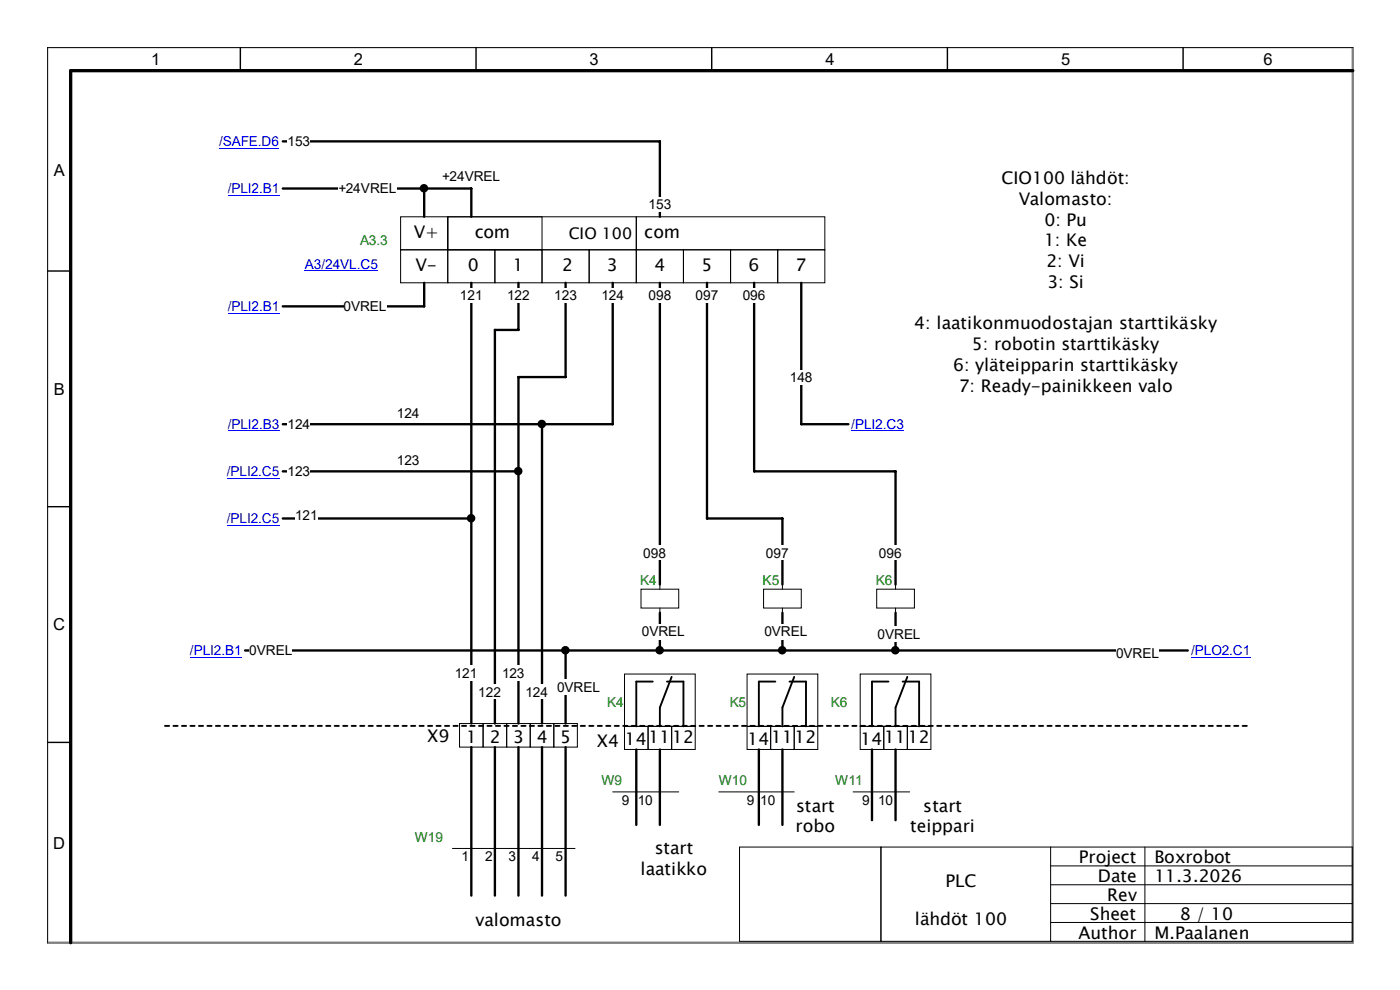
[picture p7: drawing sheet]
<svg xmlns="http://www.w3.org/2000/svg" width="297mm" height="210mm" viewBox="0 0 297 210" stroke-linecap="round" stroke-linejoin="round" font-family="sans-serif">
<g fill="none" stroke="#000" stroke-width=".21">
<path d="M85 53h10v7h-10zM85 46h10v7h-10zM95 53h10v7h-10zM95 46h40v7h-40zM95 46h20v7h-20zM105 53h10v7h-10zM115 53h10v7h-10zM125 53h10v7h-10zM135 53h10v7h-10zM135 46h40v7h-40zM145 53h10v7h-10zM155 53h10v7h-10z"/>
<path d="M165 53h10v7h-10zM136 125h8v4h-8zM140 124v1M140 129v1M162 125h8v4h-8zM166 124v1M166 129v1M186 125h8v4h-8zM190 124v1M190 129v1"/>
</g>
<path d="M52 138h200" fill="none" stroke="#000" stroke-width=".5"/>
<g fill="#fff">
<path d="M52.9 136.4h9.1v3.2h-9.1z"/>
<path d="M236.8 137h9.1v3.2h-9.1z"/>
</g>
<path d="M160 60v40h30v24" fill="none" stroke="#000" stroke-width=".5"/>
<g fill="#fff">
<path d="M186.5 115.7h4.8v3.2h-4.8z"/>
<path d="M157.6 61h4.8v3.2h-4.8z"/>
</g>
<path d="M150 60v50h16v14" fill="none" stroke="#000" stroke-width=".5"/>
<g fill="#fff">
<path d="M162.5 115.7h4.8v3.2h-4.8z"/>
<path d="M147.6 61h4.8v3.2h-4.8z"/>
</g>
<path d="M140 60v64" fill="none" stroke="#000" stroke-width=".5"/>
<g fill="#fff">
<path d="M136.5 115.7h4.8v3.2h-4.8z"/>
<path d="M137.6 61h4.8v3.2h-4.8z"/>
</g>
<path d="M140 130v8" fill="none" stroke="#000" stroke-width=".5"/>
<circle cx="139.9" cy="137.9" r=".65" fill="#000" stroke="#000" stroke-width=".5"/>
<path d="M136.2 132.4h9.1v3.2h-9.1z" fill="#fff"/>
<path d="M166 130v8" fill="none" stroke="#000" stroke-width=".5"/>
<circle cx="165.9" cy="137.9" r=".65" fill="#000" stroke="#000" stroke-width=".5"/>
<path d="M162.2 132.4h9.1v3.2h-9.1z" fill="#fff"/>
<path d="M97.5 153.5h5v5h-5zM102.5 153.5h5v5h-5zM107.5 153.5h5v5h-5zM112.5 153.5h5v5h-5zM117.5 153.5h5v5h-5z" fill="none" stroke="#000" stroke-width=".21"/>
<path d="M100 60v93.5" fill="none" stroke="#000" stroke-width=".5"/>
<g fill="#fff">
<path d="M97.6 61h4.8v3.2h-4.8z"/>
<path d="M96.5 141.2h4.8v3.2h-4.8z"/>
</g>
<path d="M110 60v10h-5v83.5" fill="none" stroke="#000" stroke-width=".5"/>
<g fill="#fff">
<path d="M107.6 61h4.8v3.2h-4.8z"/>
<path d="M101.5 145.2h4.8v3.2h-4.8z"/>
</g>
<path d="M120 60v20h-10v73.5" fill="none" stroke="#000" stroke-width=".5"/>
<g fill="#fff">
<path d="M117.6 61h4.8v3.2h-4.8z"/>
<path d="M106.5 141.2h4.8v3.2h-4.8z"/>
</g>
<path d="M130 60v30h-15v63.5" fill="none" stroke="#000" stroke-width=".5"/>
<g fill="#fff">
<path d="M127.6 61h4.8v3.2h-4.8z"/>
<path d="M111.5 145.2h4.8v3.2h-4.8z"/>
</g>
<path d="M120 138v15.5" fill="none" stroke="#000" stroke-width=".5"/>
<circle cx="119.9" cy="137.9" r=".65" fill="#000" stroke="#000" stroke-width=".5"/>
<path d="M118.2 144.2h9.1v3.2h-9.1z" fill="#fff"/>
<path d="M60 90h55M100 158.5v31.5M105 158.5v31.5M110 158.5v31.5M115 158.5v31.5M120 158.5v31.5" fill="none" stroke="#000" stroke-width=".5"/>
<path d="M96 180h26" fill="none" stroke="#000" stroke-width=".21"/>
<circle cx="114.9" cy="89.9" r=".65" fill="#000" stroke="#000" stroke-width=".5"/>
<g fill="#fff">
<path d="M84.2 86h4.8v3.2h-4.8z"/>
<path d="M61 88.4h4.8v3.2h-4.8z"/>
</g>
<path d="M60 100h50" fill="none" stroke="#000" stroke-width=".5"/>
<circle cx="109.9" cy="99.9" r=".65" fill="#000" stroke="#000" stroke-width=".5"/>
<g fill="#fff">
<path d="M84.2 96h4.8v3.2h-4.8z"/>
<path d="M61 98.4h4.8v3.2h-4.8z"/>
</g>
<path d="M60 110h40" fill="none" stroke="#000" stroke-width=".5"/>
<circle cx="99.9" cy="109.9" r=".65" fill="#000" stroke="#000" stroke-width=".5"/>
<path d="M62.6 107.7h4.8v3.2h-4.8z" fill="#fff"/>
<path d="M60 30h80v16" fill="none" stroke="#000" stroke-width=".5"/>
<g fill="#fff">
<path d="M137.6 41.7h4.8v3.2h-4.8z"/>
<path d="M61 28.4h4.8v3.2h-4.8z"/>
</g>
<path d="M170 60v30h10" fill="none" stroke="#000" stroke-width=".5"/>
<path d="M167.6 78.4h4.8v3.2h-4.8z" fill="#fff"/>
<path d="M35 154h230" fill="none" stroke="#000" stroke-width=".4" stroke-dasharray=".9 .9"/>
<path d="M60 40h30v6" fill="none" stroke="#000" stroke-width=".5"/>
<path d="M71.8 38.4h12.3v3.2h-12.3z" fill="#fff"/>
<path d="M90 40h10v6" fill="none" stroke="#000" stroke-width=".5"/>
<circle cx="89.9" cy="39.9" r=".65" fill="#000" stroke="#000" stroke-width=".5"/>
<path d="M93.8 35.7h12.3v3.2h-12.3z" fill="#fff"/>
<path d="M90 60v5h-30" fill="none" stroke="#000" stroke-width=".5"/>
<path d="M72.9 63.4h9.1v3.2h-9.1z" fill="#fff"/>
<g fill="none" stroke="#000" stroke-width=".21">
<path d="M132.5 154.1h5v4.9h-5zM132.5 143h15v11.1h-15zM137.5 154.1h5v4.9h-5zM142.5 154.1h5v4.9h-5zM158.5 154.1h5v4.9h-5zM158.5 143h15v11.1h-15zM163.5 154.1h5v4.9h-5zM168.5 154.1h5v4.9h-5zM182.5 154.1h5v4.9h-5zM182.5 143h15v11.1h-15zM187.5 154.1h5v4.9h-5zM192.5 154.1h5v4.9h-5z"/>
<path d="M130 168h14M152.5 168h16M181 168h12"/>
</g>
<path d="M138.5 144.6h-3.5v9.5M141.5 144.6h3.5v9.5M142.5 143.6l-2.5 6.5v4M164.5 144.6h-3.5v9.5M167.5 144.6h3.5v9.5M168.5 143.6l-2.5 6.5v4M188.5 144.6h-3.5v9.5M191.5 144.6h3.5v9.5M192.5 143.6l-2.5 6.5v4" fill="none" stroke="#000" stroke-width=".4"/>
<path d="M190 130v8M135 159v16M140 159v16M161 159v16M166 159v16M185 159v15M190 159v15" fill="none" stroke="#000" stroke-width=".5"/>
<circle cx="189.9" cy="137.9" r=".65" fill="#000" stroke="#000" stroke-width=".5"/>
<g fill="#fff">
<path d="M186.2 132.9h9.1v3.2h-9.1z"/>
<path d="M64.7 54.4h15.5v3.3h-15.5z"/>
</g>
<path d="M64.7 57.4h15.5" fill="none" stroke="#00f" stroke-width=".21"/>
<path d="M40.3 136.4h11v3.3h-11z" fill="#fff"/>
<path d="M40.3 139.4h11" fill="none" stroke="#00f" stroke-width=".21"/>
<path d="M252.7 136.4h12.6v3.3h-12.6z" fill="#fff"/>
<path d="M252.7 139.4h12.6" fill="none" stroke="#00f" stroke-width=".21"/>
<path d="M48.3 88.4h11v3.3h-11z" fill="#fff"/>
<path d="M48.3 91.4h11" fill="none" stroke="#00f" stroke-width=".21"/>
<path d="M48.1 98.4h11.2v3.2h-11.2z" fill="#fff"/>
<path d="M48.1 101.4h11.2" fill="none" stroke="#00f" stroke-width=".21"/>
<path d="M48.1 108.4h11.2v3.2h-11.2z" fill="#fff"/>
<path d="M48.1 111.4h11.2" fill="none" stroke="#00f" stroke-width=".21"/>
<path d="M46.5 28.4h12.7v3.3h-12.7z" fill="#fff"/>
<path d="M46.5 31.4h12.7" fill="none" stroke="#00f" stroke-width=".21"/>
<path d="M180.6 88.4h11.2v3.3h-11.2z" fill="#fff"/>
<path d="M180.6 91.4h11.2" fill="none" stroke="#00f" stroke-width=".21"/>
<path d="M48.3 38.4h11v3.3h-11z" fill="#fff"/>
<path d="M48.3 41.4h11" fill="none" stroke="#00f" stroke-width=".21"/>
<path d="M48.3 63.4h11v3.2h-11z" fill="#fff"/>
<path d="M48.3 66.4h11" fill="none" stroke="#00f" stroke-width=".21"/>
<path d="M10 10h277v190h-277z" fill="none" stroke="#7f7f7f" stroke-width=".5"/>
<path d="M51 10v5M101 10v5M151 10v5M201 10v5M251 10v5M287 10h-277v190M10 57.5h5M10 107.5h5M10 157.5h5" fill="none" stroke="#000" stroke-width=".3"/>
<path d="M287 15h-272v185" fill="none" stroke="#000" stroke-width=".7"/>
<path d="M156.9 179.7h30v20h-30zM186.9 179.7h36v20h-36zM222.9 179.7h64v20h-64M242.9 179.7v20M222.9 183.7h64M222.9 187.7h64M222.9 191.7h64M222.9 195.7h64" fill="none" stroke="#000" stroke-width=".21"/>
<g font-size="3.7">
<text x="212.5" y="39.1">CIO100 lähdöt:</text>
<text x="216.1" y="43.5">Valomasto:</text>
<text x="221.6" y="47.9">0: Pu</text>
<text x="87.8" y="50.5">V+</text>
<text x="100.7" y="50.5">com</text>
<text x="136.7" y="50.5">com</text>
<text x="221.5" y="52.3">1: Ke</text>
<text x="88.2" y="57.5">V-</text>
<text x="99.3" y="57.5">0</text>
<text x="108.8" y="57.5">1</text>
<text x="119.3" y="57.5">2</text>
<text x="128.8" y="57.5">3</text>
<text x="138.8" y="57.5">4</text>
<text x="148.8" y="57.5">5</text>
<text x="158.8" y="57.5">6</text>
<text x="168.8" y="57.5">7</text>
<text x="222" y="56.7">2: Vi</text>
<text x="222.2" y="61.1">3: Si</text>
<text x="194" y="69.9">4: laatikonmuodostajan starttikäsky</text>
<text x="206.2" y="74.3">5: robotin starttikäsky</text>
<text x="202.2" y="78.7">6: yläteipparin starttikäsky</text>
<text x="203.4" y="83.1">7: Ready-painikkeen valo</text>
<text x="90.7" y="157.5">X9</text>
<text x="98.9" y="157.6">1</text>
<text x="103.9" y="157.6">2</text>
<text x="108.9" y="157.6">3</text>
<text x="113.9" y="157.6">4</text>
<text x="118.9" y="157.6">5</text>
<text x="126.7" y="158.5">X4</text>
<text x="132.6" y="158.1">14</text>
<text x="137.6" y="157.6">1112</text>
<text x="158.6" y="158.1">14</text>
<text x="163.6" y="157.6">1112</text>
<text x="182.6" y="158.1">14</text>
<text x="187.6" y="157.6">1112</text>
<text x="168.9" y="172.2">start</text>
<text x="195.9" y="172.2">start</text>
<text x="168.8" y="176.6">robo</text>
<text x="193.1" y="176.6">teippari</text>
<text x="135.9" y="185.6">laatikko</text>
<text x="138.9" y="181.2">start</text>
<text x="228.9" y="183.2">Project</text>
<text x="244.9" y="183.2">Boxrobot</text>
<text x="200.6" y="188.2">PLC</text>
<text x="232.9" y="187.2">Date</text>
<text x="234.9" y="191.2">Rev</text>
<text x="244.9" y="187.2">11.3.2026</text>
<text x="100.9" y="196.5">valomasto</text>
<text x="194.1" y="196.2">lähdöt 100</text>
<text x="231.3" y="195.2">Sheet</text>
<text x="250.3" y="195.2">8 / 10</text>
<text x="228.8" y="199.2">Author</text>
<text x="244.9" y="199.2">M.Paalanen</text>
</g>
<g font-size="3.5">
<text x="32.1" y="13.7">1</text>
<text x="75.1" y="13.7">2</text>
<text x="125.1" y="13.7">3</text>
<text x="175.1" y="13.7">4</text>
<text x="225.1" y="13.7">5</text>
<text x="268.1" y="13.7">6</text>
<text x="11.4" y="37.4">A</text>
<text x="11.4" y="83.7">B</text>
<text x="11.3" y="133.7">C</text>
<text x="11.3" y="180">D</text>
</g>
<text font-size="3.4" x="120.7" y="50.8">CIO 100</text>
<g font-size="2.9" fill="#00f">
<text x="46.5" y="31">/SAFE.D6</text>
<text x="48.3" y="41">/PLI2.B1</text>
<text x="64.7" y="57">A3/24VL.C5</text>
<text x="48.3" y="66">/PLI2.B1</text>
<text x="48.3" y="91">/PLI2.B3</text>
<text x="180.6" y="91">/PLI2.C3</text>
<text x="48.1" y="101">/PLI2.C5</text>
<text x="48.1" y="111">/PLI2.C5</text>
<text x="40.3" y="139">/PLI2.B1</text>
<text x="252.7" y="139">/PLO2.C1</text>
</g>
<g font-size="2.9">
<text x="61" y="31">153</text>
<text x="71.8" y="41">+24VREL</text>
<text x="93.8" y="38.3">+24VREL</text>
<text x="137.6" y="44.3">153</text>
<text x="72.9" y="66">0VREL</text>
<text x="97.6" y="63.6">121</text>
<text x="107.6" y="63.6">122</text>
<text x="117.6" y="63.6">123</text>
<text x="127.6" y="63.6">124</text>
<text x="137.6" y="63.6">098</text>
<text x="147.6" y="63.6">097</text>
<text x="157.6" y="63.6">096</text>
<text x="167.6" y="81">148</text>
<text x="84.2" y="88.6">124</text>
<text x="61" y="91">124</text>
<text x="61" y="101">123</text>
<text x="84.2" y="98.6">123</text>
<text x="62.6" y="110.3">121</text>
<text x="136.5" y="118.3">098</text>
<text x="162.5" y="118.3">097</text>
<text x="186.5" y="118.3">096</text>
<text x="136.2" y="135">0VREL</text>
<text x="162.2" y="135">0VREL</text>
<text x="186.2" y="135.5">0VREL</text>
<text x="52.9" y="139">0VREL</text>
<text x="96.5" y="143.8">121</text>
<text x="106.5" y="143.8">123</text>
<text x="236.8" y="139.6">0VREL</text>
<text x="101.5" y="147.8">122</text>
<text x="111.5" y="147.8">124</text>
<text x="118.2" y="146.8">0VREL</text>
<text x="131.9" y="170.7">9 10</text>
<text x="158.4" y="170.7">9 10</text>
<text x="182.9" y="170.7">9 10</text>
<text x="97.9" y="182.7">1</text>
<text x="102.9" y="182.7">2</text>
<text x="107.9" y="182.7">3</text>
<text x="112.9" y="182.7">4</text>
<text x="117.9" y="182.7">5</text>
</g>
<g font-size="2.9" fill="#008000">
<text x="76.4" y="52">A3.3</text>
<text x="135.8" y="124">K4</text>
<text x="161.8" y="124">K5</text>
<text x="185.8" y="124">K6</text>
<text x="128.8" y="150">K4</text>
<text x="154.8" y="150">K5</text>
<text x="176.3" y="150">K6</text>
<text x="127.6" y="166.6">W9</text>
<text x="152.5" y="166.6">W10</text>
<text x="177.2" y="166.6">W11</text>
<text x="88" y="178.6">W19</text>
</g>
</svg>
